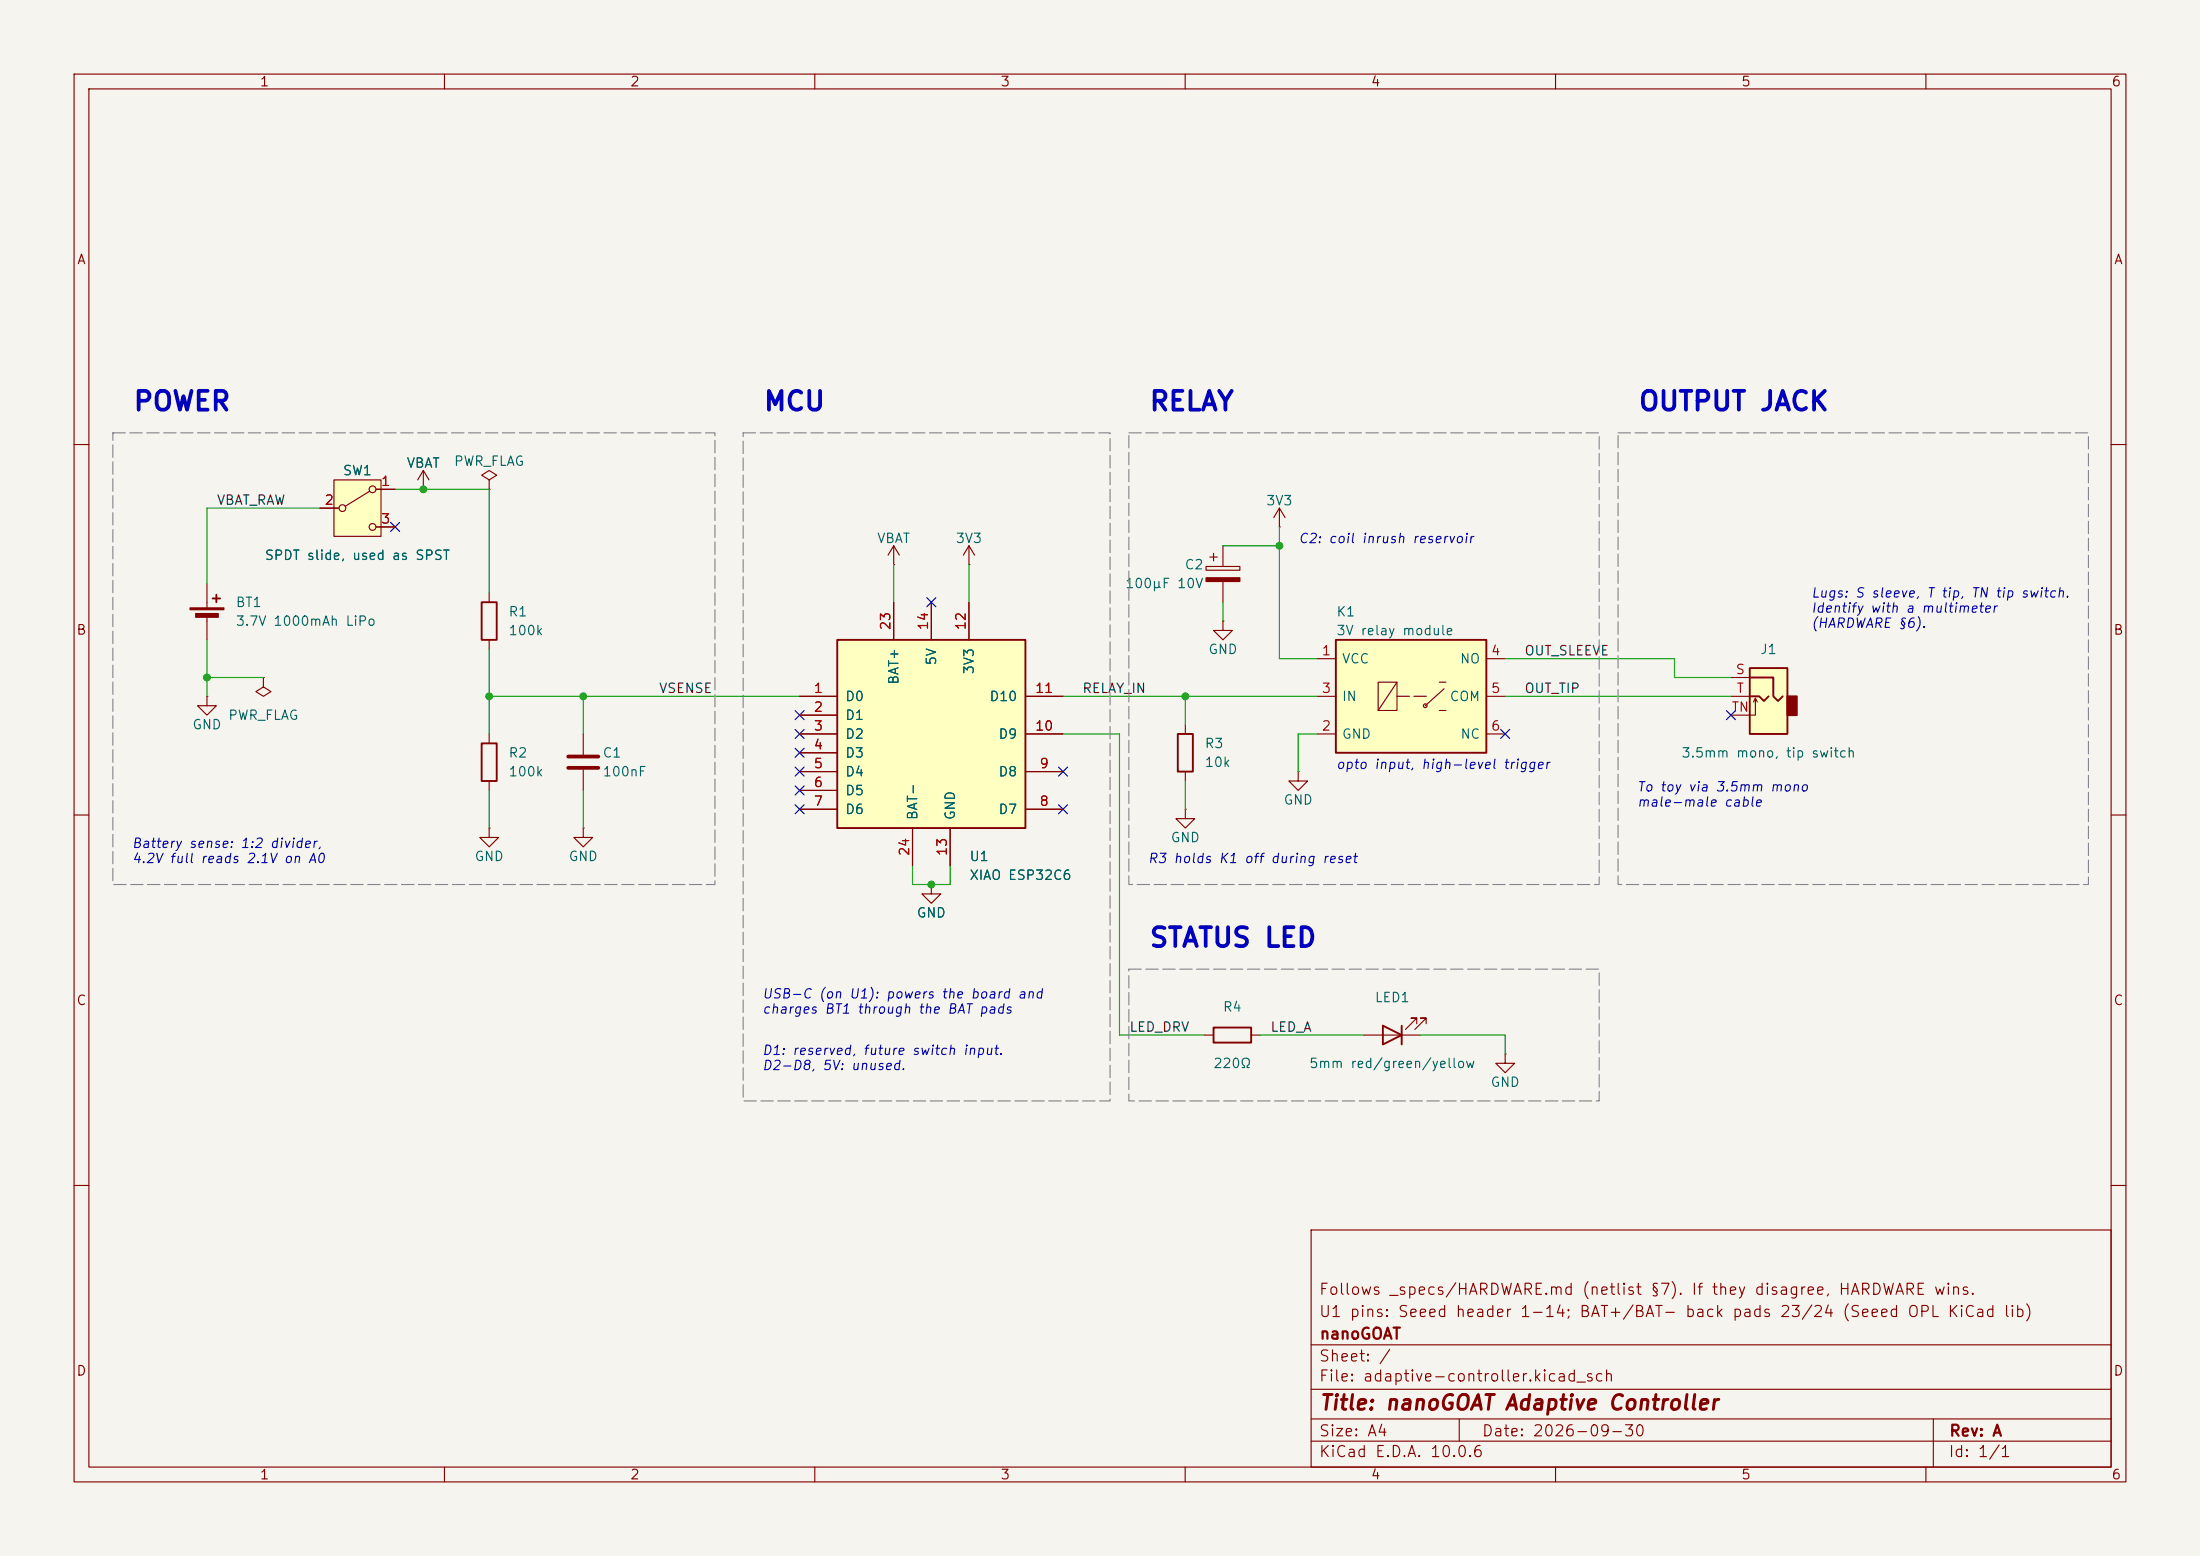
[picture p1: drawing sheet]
(kicad_sch
(version 20260101)
(generator "eeschema")
(generator_version "10.0")
(paper "A4")
(title_block
(title "nanoGOAT Adaptive Controller")
(date "2026-09-30")
(rev "A")
(company "nanoGOAT")
(comment 2 "Follows _specs/HARDWARE.md (netlist §7). If they disagree, HARDWARE wins.")
(comment 1 "U1 pins: Seeed header 1-14; BAT+/BAT- back pads 23/24 (Seeed OPL KiCad lib)"))
(lib_symbols
(symbol "Device:R"
  (pin_numbers (hide yes))
  (pin_names
   (offset 0))
  (exclude_from_sim no)
  (in_bom yes)
  (on_board yes)
  (in_pos_files yes)
  (duplicate_pin_numbers_are_jumpers no)
  (property "Reference" "R" (at 2.032 0 90) (show_name no) (do_not_autoplace no) (effects (font (size 1.27 1.27))))
  (property "Value" "R" (at 0 0 90) (show_name no) (do_not_autoplace no) (effects (font (size 1.27 1.27))))
  (property "Footprint" "" (at -1.778 0 90) (show_name no) (do_not_autoplace no) (hide yes) (effects (font (size 1.27 1.27))))
  (property "Datasheet" "" (at 0 0 0) (show_name no) (do_not_autoplace no) (hide yes) (effects (font (size 1.27 1.27))))
  (property "Description" "Resistor" (at 0 0 0) (show_name no) (do_not_autoplace no) (hide yes) (effects (font (size 1.27 1.27))))
  (symbol "R_0_1"
   (rectangle (start -1.016 -2.54) (end 1.016 2.54) (stroke (width 0.254) (type default)) (fill (type none))))
  (symbol "R_1_1"
   (pin passive line (at 0 3.81 270) (length 1.27) (name "" (effects (font (size 1.27 1.27)))) (number "1" (effects (font (size 1.27 1.27)))))
   (pin passive line (at 0 -3.81 90) (length 1.27) (name "" (effects (font (size 1.27 1.27)))) (number "2" (effects (font (size 1.27 1.27))))))
  (embedded_fonts no))
(symbol "Device:C"
  (pin_numbers (hide yes))
  (pin_names
   (offset 0.254))
  (exclude_from_sim no)
  (in_bom yes)
  (on_board yes)
  (in_pos_files yes)
  (duplicate_pin_numbers_are_jumpers no)
  (property "Reference" "C" (at 0.635 2.54 0) (show_name no) (do_not_autoplace no) (effects (font (size 1.27 1.27)) (justify left)))
  (property "Value" "C" (at 0.635 -2.54 0) (show_name no) (do_not_autoplace no) (effects (font (size 1.27 1.27)) (justify left)))
  (property "Footprint" "" (at 0.9652 -3.81 0) (show_name no) (do_not_autoplace no) (hide yes) (effects (font (size 1.27 1.27))))
  (property "Datasheet" "" (at 0 0 0) (show_name no) (do_not_autoplace no) (hide yes) (effects (font (size 1.27 1.27))))
  (property "Description" "Unpolarized capacitor" (at 0 0 0) (show_name no) (do_not_autoplace no) (hide yes) (effects (font (size 1.27 1.27))))
  (symbol "C_0_1"
   (polyline (pts (xy -2.032 0.762) (xy 2.032 0.762)) (stroke (width 0.508) (type default)) (fill (type none)))
   (polyline (pts (xy -2.032 -0.762) (xy 2.032 -0.762)) (stroke (width 0.508) (type default)) (fill (type none))))
  (symbol "C_1_1"
   (pin passive line (at 0 3.81 270) (length 2.794) (name "" (effects (font (size 1.27 1.27)))) (number "1" (effects (font (size 1.27 1.27)))))
   (pin passive line (at 0 -3.81 90) (length 2.794) (name "" (effects (font (size 1.27 1.27)))) (number "2" (effects (font (size 1.27 1.27))))))
  (embedded_fonts no))
(symbol "Device:C_Polarized"
  (pin_numbers (hide yes))
  (pin_names
   (offset 0.254))
  (exclude_from_sim no)
  (in_bom yes)
  (on_board yes)
  (in_pos_files yes)
  (duplicate_pin_numbers_are_jumpers no)
  (property "Reference" "C" (at 0.635 2.54 0) (show_name no) (do_not_autoplace no) (effects (font (size 1.27 1.27)) (justify left)))
  (property "Value" "C_Polarized" (at 0.635 -2.54 0) (show_name no) (do_not_autoplace no) (effects (font (size 1.27 1.27)) (justify left)))
  (property "Footprint" "" (at 0.9652 -3.81 0) (show_name no) (do_not_autoplace no) (hide yes) (effects (font (size 1.27 1.27))))
  (property "Datasheet" "" (at 0 0 0) (show_name no) (do_not_autoplace no) (hide yes) (effects (font (size 1.27 1.27))))
  (property "Description" "Polarized capacitor" (at 0 0 0) (show_name no) (do_not_autoplace no) (hide yes) (effects (font (size 1.27 1.27))))
  (symbol "C_Polarized_0_1"
   (rectangle (start -2.286 0.508) (end 2.286 1.016) (stroke (width 0) (type default)) (fill (type none)))
   (polyline (pts (xy -1.778 2.286) (xy -0.762 2.286)) (stroke (width 0) (type default)) (fill (type none)))
   (polyline (pts (xy -1.27 2.794) (xy -1.27 1.778)) (stroke (width 0) (type default)) (fill (type none)))
   (rectangle (start 2.286 -0.508) (end -2.286 -1.016) (stroke (width 0) (type default)) (fill (type outline))))
  (symbol "C_Polarized_1_1"
   (pin passive line (at 0 3.81 270) (length 2.794) (name "" (effects (font (size 1.27 1.27)))) (number "1" (effects (font (size 1.27 1.27)))))
   (pin passive line (at 0 -3.81 90) (length 2.794) (name "" (effects (font (size 1.27 1.27)))) (number "2" (effects (font (size 1.27 1.27))))))
  (embedded_fonts no))
(symbol "Device:LED"
  (pin_numbers (hide yes))
  (pin_names
   (offset 1.016) (hide yes))
  (exclude_from_sim no)
  (in_bom yes)
  (on_board yes)
  (in_pos_files yes)
  (duplicate_pin_numbers_are_jumpers no)
  (property "Reference" "D" (at 0 2.54 0) (show_name no) (do_not_autoplace no) (effects (font (size 1.27 1.27))))
  (property "Value" "LED" (at 0 -2.54 0) (show_name no) (do_not_autoplace no) (effects (font (size 1.27 1.27))))
  (property "Footprint" "" (at 0 0 0) (show_name no) (do_not_autoplace no) (hide yes) (effects (font (size 1.27 1.27))))
  (property "Datasheet" "" (at 0 0 0) (show_name no) (do_not_autoplace no) (hide yes) (effects (font (size 1.27 1.27))))
  (property "Description" "Light emitting diode" (at 0 0 0) (show_name no) (do_not_autoplace no) (hide yes) (effects (font (size 1.27 1.27))))
  (property "Sim.Pins" "1=K 2=A" (at 0 0 0) (show_name no) (do_not_autoplace no) (hide yes) (effects (font (size 1.27 1.27))))
  (symbol "LED_0_1"
   (polyline (pts (xy -3.048 -0.762) (xy -4.572 -2.286) (xy -3.81 -2.286) (xy -4.572 -2.286) (xy -4.572 -1.524)) (stroke (width 0) (type default)) (fill (type none)))
   (polyline (pts (xy -1.778 -0.762) (xy -3.302 -2.286) (xy -2.54 -2.286) (xy -3.302 -2.286) (xy -3.302 -1.524)) (stroke (width 0) (type default)) (fill (type none)))
   (polyline (pts (xy -1.27 0) (xy 1.27 0)) (stroke (width 0) (type default)) (fill (type none)))
   (polyline (pts (xy -1.27 -1.27) (xy -1.27 1.27)) (stroke (width 0.254) (type default)) (fill (type none)))
   (polyline (pts (xy 1.27 -1.27) (xy 1.27 1.27) (xy -1.27 0) (xy 1.27 -1.27)) (stroke (width 0.254) (type default)) (fill (type none))))
  (symbol "LED_1_1"
   (pin passive line (at -3.81 0 0) (length 2.54) (name "K" (effects (font (size 1.27 1.27)))) (number "1" (effects (font (size 1.27 1.27)))))
   (pin passive line (at 3.81 0 180) (length 2.54) (name "A" (effects (font (size 1.27 1.27)))) (number "2" (effects (font (size 1.27 1.27))))))
  (embedded_fonts no))
(symbol "Device:Battery_Cell"
  (pin_numbers (hide yes))
  (pin_names
   (offset 0) (hide yes))
  (exclude_from_sim no)
  (in_bom yes)
  (on_board yes)
  (in_pos_files yes)
  (duplicate_pin_numbers_are_jumpers no)
  (property "Reference" "BT" (at 2.54 2.54 0) (show_name no) (do_not_autoplace no) (effects (font (size 1.27 1.27)) (justify left)))
  (property "Value" "Battery_Cell" (at 2.54 0 0) (show_name no) (do_not_autoplace no) (effects (font (size 1.27 1.27)) (justify left)))
  (property "Footprint" "" (at 0 1.524 90) (show_name no) (do_not_autoplace no) (hide yes) (effects (font (size 1.27 1.27))))
  (property "Datasheet" "" (at 0 1.524 90) (show_name no) (do_not_autoplace no) (hide yes) (effects (font (size 1.27 1.27))))
  (property "Description" "Single-cell battery" (at 0 0 0) (show_name no) (do_not_autoplace no) (hide yes) (effects (font (size 1.27 1.27))))
  (property "Sim.Device" "V" (at 0 0 0) (show_name no) (do_not_autoplace no) (hide yes) (effects (font (size 1.27 1.27))))
  (property "Sim.Type" "DC" (at 0 0 0) (show_name no) (do_not_autoplace no) (hide yes) (effects (font (size 1.27 1.27))))
  (property "Sim.Pins" "1=+ 2=-" (at 0 0 0) (show_name no) (do_not_autoplace no) (hide yes) (effects (font (size 1.27 1.27))))
  (symbol "Battery_Cell_0_1"
   (rectangle (start -2.286 1.778) (end 2.286 1.524) (stroke (width 0) (type default)) (fill (type outline)))
   (rectangle (start -1.524 1.016) (end 1.524 0.508) (stroke (width 0) (type default)) (fill (type outline)))
   (polyline (pts (xy 0 1.778) (xy 0 2.54)) (stroke (width 0) (type default)) (fill (type none)))
   (polyline (pts (xy 0 0.762) (xy 0 0)) (stroke (width 0) (type default)) (fill (type none)))
   (polyline (pts (xy 0.762 3.048) (xy 1.778 3.048)) (stroke (width 0.254) (type default)) (fill (type none)))
   (polyline (pts (xy 1.27 3.556) (xy 1.27 2.54)) (stroke (width 0.254) (type default)) (fill (type none))))
  (symbol "Battery_Cell_1_1"
   (pin passive line (at 0 5.08 270) (length 2.54) (name "+" (effects (font (size 1.27 1.27)))) (number "1" (effects (font (size 1.27 1.27)))))
   (pin passive line (at 0 -2.54 90) (length 2.54) (name "-" (effects (font (size 1.27 1.27)))) (number "2" (effects (font (size 1.27 1.27))))))
  (embedded_fonts no))
(symbol "Switch:SW_SPDT"
  (pin_names
   (offset 0) (hide yes))
  (exclude_from_sim no)
  (in_bom yes)
  (on_board yes)
  (in_pos_files yes)
  (duplicate_pin_numbers_are_jumpers no)
  (property "Reference" "SW" (at 0 5.08 0) (show_name no) (do_not_autoplace no) (effects (font (size 1.27 1.27))))
  (property "Value" "SW_SPDT" (at 0 -5.08 0) (show_name no) (do_not_autoplace no) (effects (font (size 1.27 1.27))))
  (property "Footprint" "" (at 0 0 0) (show_name no) (do_not_autoplace no) (hide yes) (effects (font (size 1.27 1.27))))
  (property "Datasheet" "" (at 0 -7.62 0) (show_name no) (do_not_autoplace no) (hide yes) (effects (font (size 1.27 1.27))))
  (property "Description" "Switch, single pole double throw" (at 0 0 0) (show_name no) (do_not_autoplace no) (hide yes) (effects (font (size 1.27 1.27))))
  (symbol "SW_SPDT_0_1"
   (circle (center -2.032 0) (radius 0.4572) (stroke (width 0) (type default)) (fill (type none)))
   (polyline (pts (xy -1.651 0.254) (xy 1.651 2.286)) (stroke (width 0) (type default)) (fill (type none)))
   (circle (center 2.032 2.54) (radius 0.4572) (stroke (width 0) (type default)) (fill (type none)))
   (circle (center 2.032 -2.54) (radius 0.4572) (stroke (width 0) (type default)) (fill (type none))))
  (symbol "SW_SPDT_1_1"
   (rectangle (start -3.175 3.81) (end 3.175 -3.81) (stroke (width 0) (type default)) (fill (type background)))
   (pin passive line (at 5.08 2.54 180) (length 2.54) (name "A" (effects (font (size 1.27 1.27)))) (number "1" (effects (font (size 1.27 1.27)))))
   (pin passive line (at -5.08 0 0) (length 2.54) (name "B" (effects (font (size 1.27 1.27)))) (number "2" (effects (font (size 1.27 1.27)))))
   (pin passive line (at 5.08 -2.54 180) (length 2.54) (name "C" (effects (font (size 1.27 1.27)))) (number "3" (effects (font (size 1.27 1.27))))))
  (embedded_fonts no))
(symbol "Connector_Audio:AudioJack2_SwitchT"
  (exclude_from_sim no)
  (in_bom yes)
  (on_board yes)
  (in_pos_files yes)
  (duplicate_pin_numbers_are_jumpers no)
  (property "Reference" "J" (at 0 8.89 0) (show_name no) (do_not_autoplace no) (effects (font (size 1.27 1.27))))
  (property "Value" "AudioJack2_SwitchT" (at 0 6.35 0) (show_name no) (do_not_autoplace no) (effects (font (size 1.27 1.27))))
  (property "Footprint" "" (at 0 0 0) (show_name no) (do_not_autoplace no) (hide yes) (effects (font (size 1.27 1.27))))
  (property "Datasheet" "" (at 0 0 0) (show_name no) (do_not_autoplace no) (hide yes) (effects (font (size 1.27 1.27))))
  (property "Description" "Audio Jack, 2 Poles (Mono / TS), Switched T Pole (Normalling)" (at 0 0 0) (show_name no) (do_not_autoplace no) (hide yes) (effects (font (size 1.27 1.27))))
  (symbol "AudioJack2_SwitchT_0_1"
   (rectangle (start -2.54 0) (end -3.81 -2.54) (stroke (width 0.254) (type default)) (fill (type outline)))
   (polyline (pts (xy 0 0) (xy 0.635 -0.635) (xy 1.27 0) (xy 2.54 0)) (stroke (width 0.254) (type default)) (fill (type none)))
   (polyline (pts (xy 1.778 -0.254) (xy 2.032 -0.762)) (stroke (width 0) (type default)) (fill (type none)))
   (rectangle (start 2.54 3.81) (end -2.54 -5.08) (stroke (width 0.254) (type default)) (fill (type background)))
   (polyline (pts (xy 2.54 2.54) (xy -0.635 2.54) (xy -0.635 0) (xy -1.27 -0.635) (xy -1.905 0)) (stroke (width 0.254) (type default)) (fill (type none)))
   (polyline (pts (xy 2.54 -2.54) (xy 1.778 -2.54) (xy 1.778 -0.254) (xy 1.524 -0.762)) (stroke (width 0) (type default)) (fill (type none))))
  (symbol "AudioJack2_SwitchT_1_1"
   (pin passive line (at 5.08 2.54 180) (length 2.54) (name "" (effects (font (size 1.27 1.27)))) (number "S" (effects (font (size 1.27 1.27)))))
   (pin passive line (at 5.08 0 180) (length 2.54) (name "" (effects (font (size 1.27 1.27)))) (number "T" (effects (font (size 1.27 1.27)))))
   (pin passive line (at 5.08 -2.54 180) (length 2.54) (name "" (effects (font (size 1.27 1.27)))) (number "TN" (effects (font (size 1.27 1.27))))))
  (embedded_fonts no))
(symbol "power:GND"
  (power global)
  (pin_numbers (hide yes))
  (pin_names
   (offset 0) (hide yes))
  (exclude_from_sim no)
  (in_bom yes)
  (on_board yes)
  (in_pos_files yes)
  (duplicate_pin_numbers_are_jumpers no)
  (property "Reference" "#PWR" (at 0 -6.35 0) (show_name no) (do_not_autoplace no) (hide yes) (effects (font (size 1.27 1.27))))
  (property "Value" "GND" (at 0 -3.81 0) (show_name no) (do_not_autoplace no) (effects (font (size 1.27 1.27))))
  (property "Footprint" "" (at 0 0 0) (show_name no) (do_not_autoplace no) (hide yes) (effects (font (size 1.27 1.27))))
  (property "Datasheet" "" (at 0 0 0) (show_name no) (do_not_autoplace no) (hide yes) (effects (font (size 1.27 1.27))))
  (property "Description" "Power symbol creates a global label with name \"GND\" , ground" (at 0 0 0) (show_name no) (do_not_autoplace no) (hide yes) (effects (font (size 1.27 1.27))))
  (symbol "GND_0_1"
   (polyline (pts (xy 0 0) (xy 0 -1.27) (xy 1.27 -1.27) (xy 0 -2.54) (xy -1.27 -1.27) (xy 0 -1.27)) (stroke (width 0) (type default)) (fill (type none))))
  (symbol "GND_1_1"
   (pin power_in line (at 0 0 270) (length 0) (name "" (effects (font (size 1.27 1.27)))) (number "1" (effects (font (size 1.27 1.27))))))
  (embedded_fonts no))
(symbol "power:PWR_FLAG"
  (power global)
  (pin_numbers (hide yes))
  (pin_names
   (offset 0) (hide yes))
  (exclude_from_sim no)
  (in_bom yes)
  (on_board yes)
  (in_pos_files yes)
  (duplicate_pin_numbers_are_jumpers no)
  (property "Reference" "#FLG" (at 0 1.905 0) (show_name no) (do_not_autoplace no) (hide yes) (effects (font (size 1.27 1.27))))
  (property "Value" "PWR_FLAG" (at 0 3.81 0) (show_name no) (do_not_autoplace no) (effects (font (size 1.27 1.27))))
  (property "Footprint" "" (at 0 0 0) (show_name no) (do_not_autoplace no) (hide yes) (effects (font (size 1.27 1.27))))
  (property "Datasheet" "" (at 0 0 0) (show_name no) (do_not_autoplace no) (hide yes) (effects (font (size 1.27 1.27))))
  (property "Description" "Special symbol for telling ERC where power comes from" (at 0 0 0) (show_name no) (do_not_autoplace no) (hide yes) (effects (font (size 1.27 1.27))))
  (symbol "PWR_FLAG_0_0"
   (pin power_out line (at 0 0 90) (length 0) (name "" (effects (font (size 1.27 1.27)))) (number "1" (effects (font (size 1.27 1.27))))))
  (symbol "PWR_FLAG_0_1"
   (polyline (pts (xy 0 0) (xy 0 1.27) (xy -1.016 1.905) (xy 0 2.54) (xy 1.016 1.905) (xy 0 1.27)) (stroke (width 0) (type default)) (fill (type none))))
  (embedded_fonts no))
(symbol "adaptive-controller:XIAO_ESP32C6"
(pin_names (offset 1.016))
(exclude_from_sim no) (in_bom yes) (on_board yes)
(property "Reference" "U" (at -12.7 20.32 0) (effects (font (size 1.27 1.27)) (justify left)))
(property "Value" "XIAO ESP32C6" (at 1.27 20.32 0) (effects (font (size 1.27 1.27)) (justify left)))
(property "Footprint" "" (at 0 0 0) (hide yes) (effects (font (size 1.27 1.27))))
(property "Datasheet" "https://wiki.seeedstudio.com/xiao_esp32c6_getting_started/" (at 0 0 0) (hide yes) (effects (font (size 1.27 1.27))))
(property "Description" "Seeed Studio XIAO ESP32C6. Pin numbers: header positions 1-14 (1-7 = D0-D6, 8-11 = D7-D10, 12 = 3V3, 13 = GND, 14 = 5V); battery back pads BAT+ = 23, BAT- = 24, as in Seeed's OPL_Kicad_Library symbol XIAO-ESP32-C6-SMD." (at 0 0 0) (hide yes) (effects (font (size 1.27 1.27))))
(symbol "XIAO_ESP32C6_0_1"
(rectangle (start -12.7 12.7) (end 12.7 -12.7) (stroke (width 0.254) (type default)) (fill (type background))))
(symbol "XIAO_ESP32C6_1_1"
(pin bidirectional line (at -17.78 5.08 0) (length 5.08) (name "D0" (effects (font (size 1.27 1.27)))) (number "1" (effects (font (size 1.27 1.27)))))
(pin bidirectional line (at -17.78 2.54 0) (length 5.08) (name "D1" (effects (font (size 1.27 1.27)))) (number "2" (effects (font (size 1.27 1.27)))))
(pin bidirectional line (at -17.78 0 0) (length 5.08) (name "D2" (effects (font (size 1.27 1.27)))) (number "3" (effects (font (size 1.27 1.27)))))
(pin bidirectional line (at -17.78 -2.54 0) (length 5.08) (name "D3" (effects (font (size 1.27 1.27)))) (number "4" (effects (font (size 1.27 1.27)))))
(pin bidirectional line (at -17.78 -5.08 0) (length 5.08) (name "D4" (effects (font (size 1.27 1.27)))) (number "5" (effects (font (size 1.27 1.27)))))
(pin bidirectional line (at -17.78 -7.62 0) (length 5.08) (name "D5" (effects (font (size 1.27 1.27)))) (number "6" (effects (font (size 1.27 1.27)))))
(pin bidirectional line (at -17.78 -10.16 0) (length 5.08) (name "D6" (effects (font (size 1.27 1.27)))) (number "7" (effects (font (size 1.27 1.27)))))
(pin bidirectional line (at 17.78 5.08 180) (length 5.08) (name "D10" (effects (font (size 1.27 1.27)))) (number "11" (effects (font (size 1.27 1.27)))))
(pin bidirectional line (at 17.78 0 180) (length 5.08) (name "D9" (effects (font (size 1.27 1.27)))) (number "10" (effects (font (size 1.27 1.27)))))
(pin bidirectional line (at 17.78 -5.08 180) (length 5.08) (name "D8" (effects (font (size 1.27 1.27)))) (number "9" (effects (font (size 1.27 1.27)))))
(pin bidirectional line (at 17.78 -10.16 180) (length 5.08) (name "D7" (effects (font (size 1.27 1.27)))) (number "8" (effects (font (size 1.27 1.27)))))
(pin power_in line (at -5.08 17.78 270) (length 5.08) (name "BAT+" (effects (font (size 1.27 1.27)))) (number "23" (effects (font (size 1.27 1.27)))))
(pin power_out line (at 0 17.78 270) (length 5.08) (name "5V" (effects (font (size 1.27 1.27)))) (number "14" (effects (font (size 1.27 1.27)))))
(pin power_out line (at 5.08 17.78 270) (length 5.08) (name "3V3" (effects (font (size 1.27 1.27)))) (number "12" (effects (font (size 1.27 1.27)))))
(pin power_in line (at -2.54 -17.78 90) (length 5.08) (name "BAT-" (effects (font (size 1.27 1.27)))) (number "24" (effects (font (size 1.27 1.27)))))
(pin power_in line (at 2.54 -17.78 90) (length 5.08) (name "GND" (effects (font (size 1.27 1.27)))) (number "13" (effects (font (size 1.27 1.27))))))
(embedded_fonts no))
(symbol "adaptive-controller:Relay_Module_3V"
(pin_names (offset 0.762))
(exclude_from_sim no) (in_bom yes) (on_board yes)
(property "Reference" "K" (at -10.16 10.16 0) (effects (font (size 1.27 1.27)) (justify left)))
(property "Value" "3V relay module" (at -10.16 -10.16 0) (effects (font (size 1.27 1.27)) (justify left)))
(property "Footprint" "" (at 0 0 0) (hide yes) (effects (font (size 1.27 1.27))))
(property "Datasheet" "https://www.lcsc.com/product-detail/C24585.html" (at 0 0 0) (hide yes) (effects (font (size 1.27 1.27))))
(property "Description" "3V single-channel relay module, optocoupler input, high-level trigger (AITRIP class, Songle SRD-03VDC-SL-C). Input header VCC/GND/IN; screw terminal NO/COM/NC. Pin numbers are symbol-local (no footprint yet)." (at 0 0 0) (hide yes) (effects (font (size 1.27 1.27))))
(symbol "Relay_Module_3V_0_1"
(rectangle (start -10.16 7.62) (end 10.16 -7.62) (stroke (width 0.254) (type default)) (fill (type background)))
(rectangle (start -4.445 1.905) (end -1.905 -1.905) (stroke (width 0) (type default)) (fill (type none)))
(polyline (pts (xy -4.445 -1.905) (xy -1.905 1.905)) (stroke (width 0) (type default)) (fill (type none)))
(polyline (pts (xy -1.905 0) (xy 2.54 0)) (stroke (width 0) (type dash)) (fill (type none)))
(circle (center 1.905 -1.27) (radius 0.254) (stroke (width 0) (type default)) (fill (type none)))
(polyline (pts (xy 1.905 -1.27) (xy 4.445 1.016)) (stroke (width 0) (type default)) (fill (type none)))
(polyline (pts (xy 3.81 1.905) (xy 4.699 1.905)) (stroke (width 0) (type default)) (fill (type none)))
(polyline (pts (xy 3.81 -1.905) (xy 4.699 -1.905)) (stroke (width 0) (type default)) (fill (type none))))
(symbol "Relay_Module_3V_1_1"
(pin power_in line (at -12.7 5.08 0) (length 2.54) (name "VCC" (effects (font (size 1.27 1.27)))) (number "1" (effects (font (size 1.27 1.27)))))
(pin input line (at -12.7 0 0) (length 2.54) (name "IN" (effects (font (size 1.27 1.27)))) (number "3" (effects (font (size 1.27 1.27)))))
(pin power_in line (at -12.7 -5.08 0) (length 2.54) (name "GND" (effects (font (size 1.27 1.27)))) (number "2" (effects (font (size 1.27 1.27)))))
(pin passive line (at 12.7 5.08 180) (length 2.54) (name "NO" (effects (font (size 1.27 1.27)))) (number "4" (effects (font (size 1.27 1.27)))))
(pin passive line (at 12.7 0 180) (length 2.54) (name "COM" (effects (font (size 1.27 1.27)))) (number "5" (effects (font (size 1.27 1.27)))))
(pin passive line (at 12.7 -5.08 180) (length 2.54) (name "NC" (effects (font (size 1.27 1.27)))) (number "6" (effects (font (size 1.27 1.27))))))
(embedded_fonts no))
(symbol "adaptive-controller:3V3"
  (power global)
  (pin_numbers (hide yes))
  (pin_names
   (offset 0) (hide yes))
  (exclude_from_sim no)
  (in_bom yes)
  (on_board yes)
  (in_pos_files yes)
  (duplicate_pin_numbers_are_jumpers no)
  (property "Reference" "#PWR" (at 0 -3.81 0) (show_name no) (do_not_autoplace no) (hide yes) (effects (font (size 1.27 1.27))))
  (property "Value" "3V3" (at 0 3.556 0) (show_name no) (do_not_autoplace no) (effects (font (size 1.27 1.27))))
  (property "Footprint" "" (at 0 0 0) (show_name no) (do_not_autoplace no) (hide yes) (effects (font (size 1.27 1.27))))
  (property "Datasheet" "" (at 0 0 0) (show_name no) (do_not_autoplace no) (hide yes) (effects (font (size 1.27 1.27))))
  (property "Description" "Power symbol creates a global label with name \"3V3\"" (at 0 0 0) (show_name no) (do_not_autoplace no) (hide yes) (effects (font (size 1.27 1.27))))
  (symbol "3V3_0_1"
   (polyline (pts (xy -0.762 1.27) (xy 0 2.54)) (stroke (width 0) (type default)) (fill (type none)))
   (polyline (pts (xy 0 2.54) (xy 0.762 1.27)) (stroke (width 0) (type default)) (fill (type none)))
   (polyline (pts (xy 0 0) (xy 0 2.54)) (stroke (width 0) (type default)) (fill (type none))))
  (symbol "3V3_1_1"
   (pin power_in line (at 0 0 90) (length 0) (name "" (effects (font (size 1.27 1.27)))) (number "1" (effects (font (size 1.27 1.27))))))
  (embedded_fonts no))
(symbol "adaptive-controller:VBAT"
  (power global)
  (pin_numbers (hide yes))
  (pin_names
   (offset 0) (hide yes))
  (exclude_from_sim no)
  (in_bom yes)
  (on_board yes)
  (in_pos_files yes)
  (duplicate_pin_numbers_are_jumpers no)
  (property "Reference" "#PWR" (at 0 -3.81 0) (show_name no) (do_not_autoplace no) (hide yes) (effects (font (size 1.27 1.27))))
  (property "Value" "VBAT" (at 0 3.556 0) (show_name no) (do_not_autoplace no) (effects (font (size 1.27 1.27))))
  (property "Footprint" "" (at 0 0 0) (show_name no) (do_not_autoplace no) (hide yes) (effects (font (size 1.27 1.27))))
  (property "Datasheet" "" (at 0 0 0) (show_name no) (do_not_autoplace no) (hide yes) (effects (font (size 1.27 1.27))))
  (property "Description" "Power symbol creates a global label with name \"VBAT\"" (at 0 0 0) (show_name no) (do_not_autoplace no) (hide yes) (effects (font (size 1.27 1.27))))
  (symbol "VBAT_0_1"
   (polyline (pts (xy -0.762 1.27) (xy 0 2.54)) (stroke (width 0) (type default)) (fill (type none)))
   (polyline (pts (xy 0 2.54) (xy 0.762 1.27)) (stroke (width 0) (type default)) (fill (type none)))
   (polyline (pts (xy 0 0) (xy 0 2.54)) (stroke (width 0) (type default)) (fill (type none))))
  (symbol "VBAT_1_1"
   (pin power_in line (at 0 0 90) (length 0) (name "" (effects (font (size 1.27 1.27)))) (number "1" (effects (font (size 1.27 1.27))))))
  (embedded_fonts no)))
(text "POWER" (exclude_from_sim no) (at 17.78 55.88 0) (effects (font (size 2.54 2.54) (bold yes)) (justify left bottom)))
(rectangle (start 15.24 58.42) (end 96.52 119.38) (stroke (width 0) (type dash) (color 132 132 132 1)) (fill (type none)))
(symbol (lib_id "Device:Battery_Cell") (at 27.94 83.82 0) (unit 1)
(exclude_from_sim no) (in_bom yes) (on_board yes) (dnp no)
(property "Reference" "BT1" (at 31.75 81.28 0) (effects (font (size 1.27 1.27)) (justify left)))
(property "Value" "3.7V 1000mAh LiPo" (at 31.75 83.82 0) (effects (font (size 1.27 1.27)) (justify left)))
(property "Footprint" "" (at 27.94 83.82 0) (hide yes) (effects (font (size 1.27 1.27))))
(property "Datasheet" "" (at 27.94 83.82 0) (hide yes) (effects (font (size 1.27 1.27))))
(property "Description" "Protected 3.7V LiPo cell, JST lead" (at 27.94 83.82 0) (hide yes) (effects (font (size 1.27 1.27))))
(pin "1")
(pin "2"))
(symbol (lib_id "Switch:SW_SPDT") (at 48.26 68.58 0) (unit 1)
(exclude_from_sim no) (in_bom yes) (on_board yes) (dnp no)
(property "Reference" "SW1" (at 48.26 63.5 0) (effects (font (size 1.27 1.27))))
(property "Value" "SPDT slide, used as SPST" (at 48.26 74.93 0) (effects (font (size 1.27 1.27))))
(property "Footprint" "" (at 48.26 68.58 0) (hide yes) (effects (font (size 1.27 1.27))))
(property "Datasheet" "" (at 48.26 68.58 0) (hide yes) (effects (font (size 1.27 1.27))))
(property "Description" "SPDT mini slide switch, used as SPST (power on/off)" (at 48.26 68.58 0) (hide yes) (effects (font (size 1.27 1.27))))
(pin "1")
(pin "2")
(pin "3"))
(wire (pts (xy 27.94 78.74) (xy 27.94 68.58)) (stroke (width 0) (type default)))
(wire (pts (xy 27.94 68.58) (xy 43.18 68.58)) (stroke (width 0) (type default)))
(label "VBAT_RAW" (at 29.21 68.58 0) (effects (font (size 1.27 1.27)) (justify left bottom)))
(no_connect (at 53.34 71.12))
(wire (pts (xy 27.94 86.36) (xy 27.94 93.98)) (stroke (width 0) (type default)))
(junction (at 27.94 91.44) (diameter 0) (color 0 0 0 0))
(wire (pts (xy 27.94 91.44) (xy 35.56 91.44)) (stroke (width 0) (type default)))
(symbol (lib_id "power:GND") (at 27.94 93.98 0) (unit 1)
(exclude_from_sim no) (in_bom no) (on_board yes) (dnp no)
(property "Reference" "#PWR001" (at 27.94 93.98 0) (hide yes) (effects (font (size 1.27 1.27))))
(property "Value" "GND" (at 27.94 97.79 0) (effects (font (size 1.27 1.27))))
(property "Footprint" "" (at 27.94 93.98 0) (hide yes) (effects (font (size 1.27 1.27))))
(property "Datasheet" "" (at 27.94 93.98 0) (hide yes) (effects (font (size 1.27 1.27))))
(property "Description" "" (at 27.94 93.98 0) (hide yes) (effects (font (size 1.27 1.27))))
(pin "1"))
(symbol (lib_id "power:PWR_FLAG") (at 35.56 91.44 180) (unit 1)
(exclude_from_sim no) (in_bom no) (on_board yes) (dnp no)
(property "Reference" "#FLG01" (at 35.56 91.44 0) (hide yes) (effects (font (size 1.27 1.27))))
(property "Value" "PWR_FLAG" (at 35.56 96.52 0) (effects (font (size 1.27 1.27))))
(property "Footprint" "" (at 35.56 91.44 0) (hide yes) (effects (font (size 1.27 1.27))))
(property "Datasheet" "" (at 35.56 91.44 0) (hide yes) (effects (font (size 1.27 1.27))))
(property "Description" "" (at 35.56 91.44 0) (hide yes) (effects (font (size 1.27 1.27))))
(pin "1"))
(wire (pts (xy 53.34 66.04) (xy 57.15 66.04)) (stroke (width 0) (type default)))
(wire (pts (xy 57.15 66.04) (xy 66.04 66.04)) (stroke (width 0) (type default)))
(junction (at 57.15 66.04) (diameter 0) (color 0 0 0 0))
(symbol (lib_id "adaptive-controller:VBAT") (at 57.15 66.04 0) (unit 1)
(exclude_from_sim no) (in_bom no) (on_board yes) (dnp no)
(property "Reference" "#PWR002" (at 57.15 66.04 0) (hide yes) (effects (font (size 1.27 1.27))))
(property "Value" "VBAT" (at 57.15 62.484 0) (effects (font (size 1.27 1.27))))
(property "Footprint" "" (at 57.15 66.04 0) (hide yes) (effects (font (size 1.27 1.27))))
(property "Datasheet" "" (at 57.15 66.04 0) (hide yes) (effects (font (size 1.27 1.27))))
(property "Description" "" (at 57.15 66.04 0) (hide yes) (effects (font (size 1.27 1.27))))
(pin "1"))
(symbol (lib_id "power:PWR_FLAG") (at 66.04 66.04 0) (unit 1)
(exclude_from_sim no) (in_bom no) (on_board yes) (dnp no)
(property "Reference" "#FLG02" (at 66.04 66.04 0) (hide yes) (effects (font (size 1.27 1.27))))
(property "Value" "PWR_FLAG" (at 66.04 62.23 0) (effects (font (size 1.27 1.27))))
(property "Footprint" "" (at 66.04 66.04 0) (hide yes) (effects (font (size 1.27 1.27))))
(property "Datasheet" "" (at 66.04 66.04 0) (hide yes) (effects (font (size 1.27 1.27))))
(property "Description" "" (at 66.04 66.04 0) (hide yes) (effects (font (size 1.27 1.27))))
(pin "1"))
(symbol (lib_id "Device:R") (at 66.04 83.82 0) (unit 1)
(exclude_from_sim no) (in_bom yes) (on_board yes) (dnp no)
(property "Reference" "R1" (at 68.58 82.55 0) (effects (font (size 1.27 1.27)) (justify left)))
(property "Value" "100k" (at 68.58 85.09 0) (effects (font (size 1.27 1.27)) (justify left)))
(property "Footprint" "" (at 66.04 83.82 0) (hide yes) (effects (font (size 1.27 1.27))))
(property "Datasheet" "" (at 66.04 83.82 0) (hide yes) (effects (font (size 1.27 1.27))))
(property "Description" "" (at 66.04 83.82 0) (hide yes) (effects (font (size 1.27 1.27))))
(pin "1")
(pin "2"))
(wire (pts (xy 66.04 66.04) (xy 66.04 80.01)) (stroke (width 0) (type default)))
(wire (pts (xy 66.04 87.63) (xy 66.04 93.98)) (stroke (width 0) (type default)))
(symbol (lib_id "Device:R") (at 66.04 102.87 0) (unit 1)
(exclude_from_sim no) (in_bom yes) (on_board yes) (dnp no)
(property "Reference" "R2" (at 68.58 101.6 0) (effects (font (size 1.27 1.27)) (justify left)))
(property "Value" "100k" (at 68.58 104.14 0) (effects (font (size 1.27 1.27)) (justify left)))
(property "Footprint" "" (at 66.04 102.87 0) (hide yes) (effects (font (size 1.27 1.27))))
(property "Datasheet" "" (at 66.04 102.87 0) (hide yes) (effects (font (size 1.27 1.27))))
(property "Description" "" (at 66.04 102.87 0) (hide yes) (effects (font (size 1.27 1.27))))
(pin "1")
(pin "2"))
(wire (pts (xy 66.04 93.98) (xy 66.04 99.06)) (stroke (width 0) (type default)))
(wire (pts (xy 66.04 106.68) (xy 66.04 111.76)) (stroke (width 0) (type default)))
(symbol (lib_id "power:GND") (at 66.04 111.76 0) (unit 1)
(exclude_from_sim no) (in_bom no) (on_board yes) (dnp no)
(property "Reference" "#PWR003" (at 66.04 111.76 0) (hide yes) (effects (font (size 1.27 1.27))))
(property "Value" "GND" (at 66.04 115.57 0) (effects (font (size 1.27 1.27))))
(property "Footprint" "" (at 66.04 111.76 0) (hide yes) (effects (font (size 1.27 1.27))))
(property "Datasheet" "" (at 66.04 111.76 0) (hide yes) (effects (font (size 1.27 1.27))))
(property "Description" "" (at 66.04 111.76 0) (hide yes) (effects (font (size 1.27 1.27))))
(pin "1"))
(symbol (lib_id "Device:C") (at 78.74 102.87 0) (unit 1)
(exclude_from_sim no) (in_bom yes) (on_board yes) (dnp no)
(property "Reference" "C1" (at 81.28 101.6 0) (effects (font (size 1.27 1.27)) (justify left)))
(property "Value" "100nF" (at 81.28 104.14 0) (effects (font (size 1.27 1.27)) (justify left)))
(property "Footprint" "" (at 78.74 102.87 0) (hide yes) (effects (font (size 1.27 1.27))))
(property "Datasheet" "" (at 78.74 102.87 0) (hide yes) (effects (font (size 1.27 1.27))))
(property "Description" "" (at 78.74 102.87 0) (hide yes) (effects (font (size 1.27 1.27))))
(pin "1")
(pin "2"))
(wire (pts (xy 66.04 93.98) (xy 78.74 93.98)) (stroke (width 0) (type default)))
(junction (at 66.04 93.98) (diameter 0) (color 0 0 0 0))
(wire (pts (xy 78.74 93.98) (xy 78.74 99.06)) (stroke (width 0) (type default)))
(junction (at 78.74 93.98) (diameter 0) (color 0 0 0 0))
(wire (pts (xy 78.74 106.68) (xy 78.74 111.76)) (stroke (width 0) (type default)))
(symbol (lib_id "power:GND") (at 78.74 111.76 0) (unit 1)
(exclude_from_sim no) (in_bom no) (on_board yes) (dnp no)
(property "Reference" "#PWR004" (at 78.74 111.76 0) (hide yes) (effects (font (size 1.27 1.27))))
(property "Value" "GND" (at 78.74 115.57 0) (effects (font (size 1.27 1.27))))
(property "Footprint" "" (at 78.74 111.76 0) (hide yes) (effects (font (size 1.27 1.27))))
(property "Datasheet" "" (at 78.74 111.76 0) (hide yes) (effects (font (size 1.27 1.27))))
(property "Description" "" (at 78.74 111.76 0) (hide yes) (effects (font (size 1.27 1.27))))
(pin "1"))
(text "Battery sense: 1:2 divider,\n4.2V full reads 2.1V on A0" (exclude_from_sim no) (at 17.78 116.84 0) (effects (font (size 1.27 1.27) (italic yes)) (justify left bottom)))
(text "MCU" (exclude_from_sim no) (at 102.87 55.88 0) (effects (font (size 2.54 2.54) (bold yes)) (justify left bottom)))
(rectangle (start 100.33 58.42) (end 149.86 148.59) (stroke (width 0) (type dash) (color 132 132 132 1)) (fill (type none)))
(symbol (lib_id "adaptive-controller:XIAO_ESP32C6") (at 125.73 99.06 0) (unit 1)
(exclude_from_sim no) (in_bom yes) (on_board yes) (dnp no)
(property "Reference" "U1" (at 130.81 115.57 0) (effects (font (size 1.27 1.27)) (justify left)))
(property "Value" "XIAO ESP32C6" (at 130.81 118.11 0) (effects (font (size 1.27 1.27)) (justify left)))
(property "Footprint" "" (at 125.73 99.06 0) (hide yes) (effects (font (size 1.27 1.27))))
(property "Datasheet" "https://wiki.seeedstudio.com/xiao_esp32c6_getting_started/" (at 125.73 99.06 0) (hide yes) (effects (font (size 1.27 1.27))))
(property "Description" "Seeed Studio XIAO ESP32C6" (at 125.73 99.06 0) (hide yes) (effects (font (size 1.27 1.27))))
(pin "1")
(pin "2")
(pin "3")
(pin "4")
(pin "5")
(pin "6")
(pin "7")
(pin "11")
(pin "10")
(pin "9")
(pin "8")
(pin "23")
(pin "14")
(pin "12")
(pin "24")
(pin "13"))
(wire (pts (xy 120.65 81.28) (xy 120.65 76.2)) (stroke (width 0) (type default)))
(symbol (lib_id "adaptive-controller:VBAT") (at 120.65 76.2 0) (unit 1)
(exclude_from_sim no) (in_bom no) (on_board yes) (dnp no)
(property "Reference" "#PWR005" (at 120.65 76.2 0) (hide yes) (effects (font (size 1.27 1.27))))
(property "Value" "VBAT" (at 120.65 72.644 0) (effects (font (size 1.27 1.27))))
(property "Footprint" "" (at 120.65 76.2 0) (hide yes) (effects (font (size 1.27 1.27))))
(property "Datasheet" "" (at 120.65 76.2 0) (hide yes) (effects (font (size 1.27 1.27))))
(property "Description" "" (at 120.65 76.2 0) (hide yes) (effects (font (size 1.27 1.27))))
(pin "1"))
(wire (pts (xy 130.81 81.28) (xy 130.81 76.2)) (stroke (width 0) (type default)))
(symbol (lib_id "adaptive-controller:3V3") (at 130.81 76.2 0) (unit 1)
(exclude_from_sim no) (in_bom no) (on_board yes) (dnp no)
(property "Reference" "#PWR006" (at 130.81 76.2 0) (hide yes) (effects (font (size 1.27 1.27))))
(property "Value" "3V3" (at 130.81 72.644 0) (effects (font (size 1.27 1.27))))
(property "Footprint" "" (at 130.81 76.2 0) (hide yes) (effects (font (size 1.27 1.27))))
(property "Datasheet" "" (at 130.81 76.2 0) (hide yes) (effects (font (size 1.27 1.27))))
(property "Description" "" (at 130.81 76.2 0) (hide yes) (effects (font (size 1.27 1.27))))
(pin "1"))
(no_connect (at 125.73 81.28))
(no_connect (at 107.95 96.52))
(no_connect (at 107.95 99.06))
(no_connect (at 107.95 101.6))
(no_connect (at 107.95 104.14))
(no_connect (at 107.95 106.68))
(no_connect (at 107.95 109.22))
(no_connect (at 143.51 104.14))
(no_connect (at 143.51 109.22))
(wire (pts (xy 123.19 116.84) (xy 123.19 119.38)) (stroke (width 0) (type default)))
(wire (pts (xy 123.19 119.38) (xy 125.73 119.38)) (stroke (width 0) (type default)))
(wire (pts (xy 128.27 116.84) (xy 128.27 119.38)) (stroke (width 0) (type default)))
(wire (pts (xy 128.27 119.38) (xy 125.73 119.38)) (stroke (width 0) (type default)))
(junction (at 125.73 119.38) (diameter 0) (color 0 0 0 0))
(symbol (lib_id "power:GND") (at 125.73 119.38 0) (unit 1)
(exclude_from_sim no) (in_bom no) (on_board yes) (dnp no)
(property "Reference" "#PWR007" (at 125.73 119.38 0) (hide yes) (effects (font (size 1.27 1.27))))
(property "Value" "GND" (at 125.73 123.19 0) (effects (font (size 1.27 1.27))))
(property "Footprint" "" (at 125.73 119.38 0) (hide yes) (effects (font (size 1.27 1.27))))
(property "Datasheet" "" (at 125.73 119.38 0) (hide yes) (effects (font (size 1.27 1.27))))
(property "Description" "" (at 125.73 119.38 0) (hide yes) (effects (font (size 1.27 1.27))))
(pin "1"))
(wire (pts (xy 78.74 93.98) (xy 107.95 93.98)) (stroke (width 0) (type default)))
(label "VSENSE" (at 88.9 93.98 0) (effects (font (size 1.27 1.27)) (justify left bottom)))
(text "USB-C (on U1): powers the board and\ncharges BT1 through the BAT pads" (exclude_from_sim no) (at 102.87 137.16 0) (effects (font (size 1.27 1.27) (italic yes)) (justify left bottom)))
(text "D1: reserved, future switch input.\nD2-D8, 5V: unused." (exclude_from_sim no) (at 102.87 144.78 0) (effects (font (size 1.27 1.27) (italic yes)) (justify left bottom)))
(text "RELAY" (exclude_from_sim no) (at 154.94 55.88 0) (effects (font (size 2.54 2.54) (bold yes)) (justify left bottom)))
(rectangle (start 152.4 58.42) (end 215.9 119.38) (stroke (width 0) (type dash) (color 132 132 132 1)) (fill (type none)))
(symbol (lib_id "adaptive-controller:Relay_Module_3V") (at 190.5 93.98 0) (unit 1)
(exclude_from_sim no) (in_bom yes) (on_board yes) (dnp no)
(property "Reference" "K1" (at 180.34 82.55 0) (effects (font (size 1.27 1.27)) (justify left)))
(property "Value" "3V relay module" (at 180.34 85.09 0) (effects (font (size 1.27 1.27)) (justify left)))
(property "Footprint" "" (at 190.5 93.98 0) (hide yes) (effects (font (size 1.27 1.27))))
(property "Datasheet" "https://www.lcsc.com/product-detail/C24585.html" (at 190.5 93.98 0) (hide yes) (effects (font (size 1.27 1.27))))
(property "Description" "3V relay module, optocoupler input, high-level trigger" (at 190.5 93.98 0) (hide yes) (effects (font (size 1.27 1.27))))
(pin "1")
(pin "3")
(pin "2")
(pin "4")
(pin "5")
(pin "6"))
(text "opto input, high-level trigger" (exclude_from_sim no) (at 180.34 104.14 0) (effects (font (size 1.27 1.27) (italic yes)) (justify left bottom)))
(wire (pts (xy 143.51 93.98) (xy 160.02 93.98)) (stroke (width 0) (type default)))
(wire (pts (xy 160.02 93.98) (xy 177.8 93.98)) (stroke (width 0) (type default)))
(junction (at 160.02 93.98) (diameter 0) (color 0 0 0 0))
(label "RELAY_IN" (at 146.05 93.98 0) (effects (font (size 1.27 1.27)) (justify left bottom)))
(symbol (lib_id "Device:R") (at 160.02 101.6 0) (unit 1)
(exclude_from_sim no) (in_bom yes) (on_board yes) (dnp no)
(property "Reference" "R3" (at 162.56 100.33 0) (effects (font (size 1.27 1.27)) (justify left)))
(property "Value" "10k" (at 162.56 102.87 0) (effects (font (size 1.27 1.27)) (justify left)))
(property "Footprint" "" (at 160.02 101.6 0) (hide yes) (effects (font (size 1.27 1.27))))
(property "Datasheet" "" (at 160.02 101.6 0) (hide yes) (effects (font (size 1.27 1.27))))
(property "Description" "" (at 160.02 101.6 0) (hide yes) (effects (font (size 1.27 1.27))))
(pin "1")
(pin "2"))
(wire (pts (xy 160.02 93.98) (xy 160.02 97.79)) (stroke (width 0) (type default)))
(wire (pts (xy 160.02 105.41) (xy 160.02 109.22)) (stroke (width 0) (type default)))
(symbol (lib_id "power:GND") (at 160.02 109.22 0) (unit 1)
(exclude_from_sim no) (in_bom no) (on_board yes) (dnp no)
(property "Reference" "#PWR008" (at 160.02 109.22 0) (hide yes) (effects (font (size 1.27 1.27))))
(property "Value" "GND" (at 160.02 113.03 0) (effects (font (size 1.27 1.27))))
(property "Footprint" "" (at 160.02 109.22 0) (hide yes) (effects (font (size 1.27 1.27))))
(property "Datasheet" "" (at 160.02 109.22 0) (hide yes) (effects (font (size 1.27 1.27))))
(property "Description" "" (at 160.02 109.22 0) (hide yes) (effects (font (size 1.27 1.27))))
(pin "1"))
(text "R3 holds K1 off during reset" (exclude_from_sim no) (at 154.94 116.84 0) (effects (font (size 1.27 1.27) (italic yes)) (justify left bottom)))
(wire (pts (xy 177.8 88.9) (xy 172.72 88.9)) (stroke (width 0) (type default)))
(wire (pts (xy 172.72 88.9) (xy 172.72 73.66)) (stroke (width 0) (type default)))
(wire (pts (xy 172.72 73.66) (xy 172.72 71.12)) (stroke (width 0) (type default)))
(symbol (lib_id "adaptive-controller:3V3") (at 172.72 71.12 0) (unit 1)
(exclude_from_sim no) (in_bom no) (on_board yes) (dnp no)
(property "Reference" "#PWR009" (at 172.72 71.12 0) (hide yes) (effects (font (size 1.27 1.27))))
(property "Value" "3V3" (at 172.72 67.564 0) (effects (font (size 1.27 1.27))))
(property "Footprint" "" (at 172.72 71.12 0) (hide yes) (effects (font (size 1.27 1.27))))
(property "Datasheet" "" (at 172.72 71.12 0) (hide yes) (effects (font (size 1.27 1.27))))
(property "Description" "" (at 172.72 71.12 0) (hide yes) (effects (font (size 1.27 1.27))))
(pin "1"))
(junction (at 172.72 73.66) (diameter 0) (color 0 0 0 0))
(wire (pts (xy 172.72 73.66) (xy 165.1 73.66)) (stroke (width 0) (type default)))
(symbol (lib_id "Device:C_Polarized") (at 165.1 77.47 0) (unit 1)
(exclude_from_sim no) (in_bom yes) (on_board yes) (dnp no)
(property "Reference" "C2" (at 162.56 76.2 0) (effects (font (size 1.27 1.27)) (justify right)))
(property "Value" "100µF 10V" (at 162.56 78.74 0) (effects (font (size 1.27 1.27)) (justify right)))
(property "Footprint" "" (at 165.1 77.47 0) (hide yes) (effects (font (size 1.27 1.27))))
(property "Datasheet" "" (at 165.1 77.47 0) (hide yes) (effects (font (size 1.27 1.27))))
(property "Description" "" (at 165.1 77.47 0) (hide yes) (effects (font (size 1.27 1.27))))
(pin "1")
(pin "2"))
(wire (pts (xy 165.1 73.66) (xy 165.1 73.66)) (stroke (width 0) (type default)))
(wire (pts (xy 165.1 81.28) (xy 165.1 83.82)) (stroke (width 0) (type default)))
(symbol (lib_id "power:GND") (at 165.1 83.82 0) (unit 1)
(exclude_from_sim no) (in_bom no) (on_board yes) (dnp no)
(property "Reference" "#PWR010" (at 165.1 83.82 0) (hide yes) (effects (font (size 1.27 1.27))))
(property "Value" "GND" (at 165.1 87.63 0) (effects (font (size 1.27 1.27))))
(property "Footprint" "" (at 165.1 83.82 0) (hide yes) (effects (font (size 1.27 1.27))))
(property "Datasheet" "" (at 165.1 83.82 0) (hide yes) (effects (font (size 1.27 1.27))))
(property "Description" "" (at 165.1 83.82 0) (hide yes) (effects (font (size 1.27 1.27))))
(pin "1"))
(text "C2: coil inrush reservoir" (exclude_from_sim no) (at 175.26 73.66 0) (effects (font (size 1.27 1.27) (italic yes)) (justify left bottom)))
(wire (pts (xy 177.8 99.06) (xy 175.26 99.06)) (stroke (width 0) (type default)))
(wire (pts (xy 175.26 99.06) (xy 175.26 104.14)) (stroke (width 0) (type default)))
(symbol (lib_id "power:GND") (at 175.26 104.14 0) (unit 1)
(exclude_from_sim no) (in_bom no) (on_board yes) (dnp no)
(property "Reference" "#PWR011" (at 175.26 104.14 0) (hide yes) (effects (font (size 1.27 1.27))))
(property "Value" "GND" (at 175.26 107.95 0) (effects (font (size 1.27 1.27))))
(property "Footprint" "" (at 175.26 104.14 0) (hide yes) (effects (font (size 1.27 1.27))))
(property "Datasheet" "" (at 175.26 104.14 0) (hide yes) (effects (font (size 1.27 1.27))))
(property "Description" "" (at 175.26 104.14 0) (hide yes) (effects (font (size 1.27 1.27))))
(pin "1"))
(no_connect (at 203.2 99.06))
(text "OUTPUT JACK" (exclude_from_sim no) (at 220.98 55.88 0) (effects (font (size 2.54 2.54) (bold yes)) (justify left bottom)))
(rectangle (start 218.44 58.42) (end 281.94 119.38) (stroke (width 0) (type dash) (color 132 132 132 1)) (fill (type none)))
(symbol (lib_id "Connector_Audio:AudioJack2_SwitchT") (at 238.76 93.98 0) (mirror y) (unit 1)
(exclude_from_sim no) (in_bom yes) (on_board yes) (dnp no)
(property "Reference" "J1" (at 238.76 87.63 0) (effects (font (size 1.27 1.27))))
(property "Value" "3.5mm mono, tip switch" (at 238.76 101.6 0) (effects (font (size 1.27 1.27))))
(property "Footprint" "" (at 238.76 93.98 0) (hide yes) (effects (font (size 1.27 1.27))))
(property "Datasheet" "" (at 238.76 93.98 0) (hide yes) (effects (font (size 1.27 1.27))))
(property "Description" "3.5mm mono panel jack with tip switch (S = sleeve, T = tip, TN = tip switch)" (at 238.76 93.98 0) (hide yes) (effects (font (size 1.27 1.27))))
(pin "S")
(pin "T")
(pin "TN"))
(wire (pts (xy 203.2 93.98) (xy 233.68 93.98)) (stroke (width 0) (type default)))
(label "OUT_TIP" (at 205.74 93.98 0) (effects (font (size 1.27 1.27)) (justify left bottom)))
(wire (pts (xy 203.2 88.9) (xy 226.06 88.9)) (stroke (width 0) (type default)))
(wire (pts (xy 226.06 88.9) (xy 226.06 91.44)) (stroke (width 0) (type default)))
(wire (pts (xy 226.06 91.44) (xy 233.68 91.44)) (stroke (width 0) (type default)))
(label "OUT_SLEEVE" (at 205.74 88.9 0) (effects (font (size 1.27 1.27)) (justify left bottom)))
(no_connect (at 233.68 96.52))
(text "To toy via 3.5mm mono\nmale-male cable" (exclude_from_sim no) (at 220.98 109.22 0) (effects (font (size 1.27 1.27) (italic yes)) (justify left bottom)))
(text "Lugs: S sleeve, T tip, TN tip switch.\nIdentify with a multimeter\n(HARDWARE §6)." (exclude_from_sim no) (at 244.48 85.09 0) (effects (font (size 1.27 1.27) (italic yes)) (justify left bottom)))
(text "STATUS LED" (exclude_from_sim no) (at 154.94 128.27 0) (effects (font (size 2.54 2.54) (bold yes)) (justify left bottom)))
(rectangle (start 152.4 130.81) (end 215.9 148.59) (stroke (width 0) (type dash) (color 132 132 132 1)) (fill (type none)))
(symbol (lib_id "Device:R") (at 166.37 139.7 90) (unit 1)
(exclude_from_sim no) (in_bom yes) (on_board yes) (dnp no)
(property "Reference" "R4" (at 166.37 135.89 90) (effects (font (size 1.27 1.27))))
(property "Value" "220Ω" (at 166.37 143.51 90) (effects (font (size 1.27 1.27))))
(property "Footprint" "" (at 166.37 139.7 0) (hide yes) (effects (font (size 1.27 1.27))))
(property "Datasheet" "" (at 166.37 139.7 0) (hide yes) (effects (font (size 1.27 1.27))))
(property "Description" "" (at 166.37 139.7 0) (hide yes) (effects (font (size 1.27 1.27))))
(pin "1")
(pin "2"))
(symbol (lib_id "Device:LED") (at 187.96 139.7 180) (unit 1)
(exclude_from_sim no) (in_bom yes) (on_board yes) (dnp no)
(property "Reference" "LED1" (at 187.96 134.62 0) (effects (font (size 1.27 1.27))))
(property "Value" "5mm red/green/yellow" (at 187.96 143.51 0) (effects (font (size 1.27 1.27))))
(property "Footprint" "" (at 187.96 139.7 0) (hide yes) (effects (font (size 1.27 1.27))))
(property "Datasheet" "" (at 187.96 139.7 0) (hide yes) (effects (font (size 1.27 1.27))))
(property "Description" "" (at 187.96 139.7 0) (hide yes) (effects (font (size 1.27 1.27))))
(pin "1")
(pin "2"))
(wire (pts (xy 143.51 99.06) (xy 151.13 99.06)) (stroke (width 0) (type default)))
(wire (pts (xy 151.13 99.06) (xy 151.13 139.7)) (stroke (width 0) (type default)))
(wire (pts (xy 151.13 139.7) (xy 162.56 139.7)) (stroke (width 0) (type default)))
(label "LED_DRV" (at 152.4 139.7 0) (effects (font (size 1.27 1.27)) (justify left bottom)))
(wire (pts (xy 170.18 139.7) (xy 184.15 139.7)) (stroke (width 0) (type default)))
(label "LED_A" (at 171.45 139.7 0) (effects (font (size 1.27 1.27)) (justify left bottom)))
(wire (pts (xy 191.77 139.7) (xy 203.2 139.7)) (stroke (width 0) (type default)))
(wire (pts (xy 203.2 139.7) (xy 203.2 142.24)) (stroke (width 0) (type default)))
(symbol (lib_id "power:GND") (at 203.2 142.24 0) (unit 1)
(exclude_from_sim no) (in_bom no) (on_board yes) (dnp no)
(property "Reference" "#PWR012" (at 203.2 142.24 0) (hide yes) (effects (font (size 1.27 1.27))))
(property "Value" "GND" (at 203.2 146.05 0) (effects (font (size 1.27 1.27))))
(property "Footprint" "" (at 203.2 142.24 0) (hide yes) (effects (font (size 1.27 1.27))))
(property "Datasheet" "" (at 203.2 142.24 0) (hide yes) (effects (font (size 1.27 1.27))))
(property "Description" "" (at 203.2 142.24 0) (hide yes) (effects (font (size 1.27 1.27))))
(pin "1"))
(sheet_instances (path "" (page "1")))
(embedded_fonts no))
